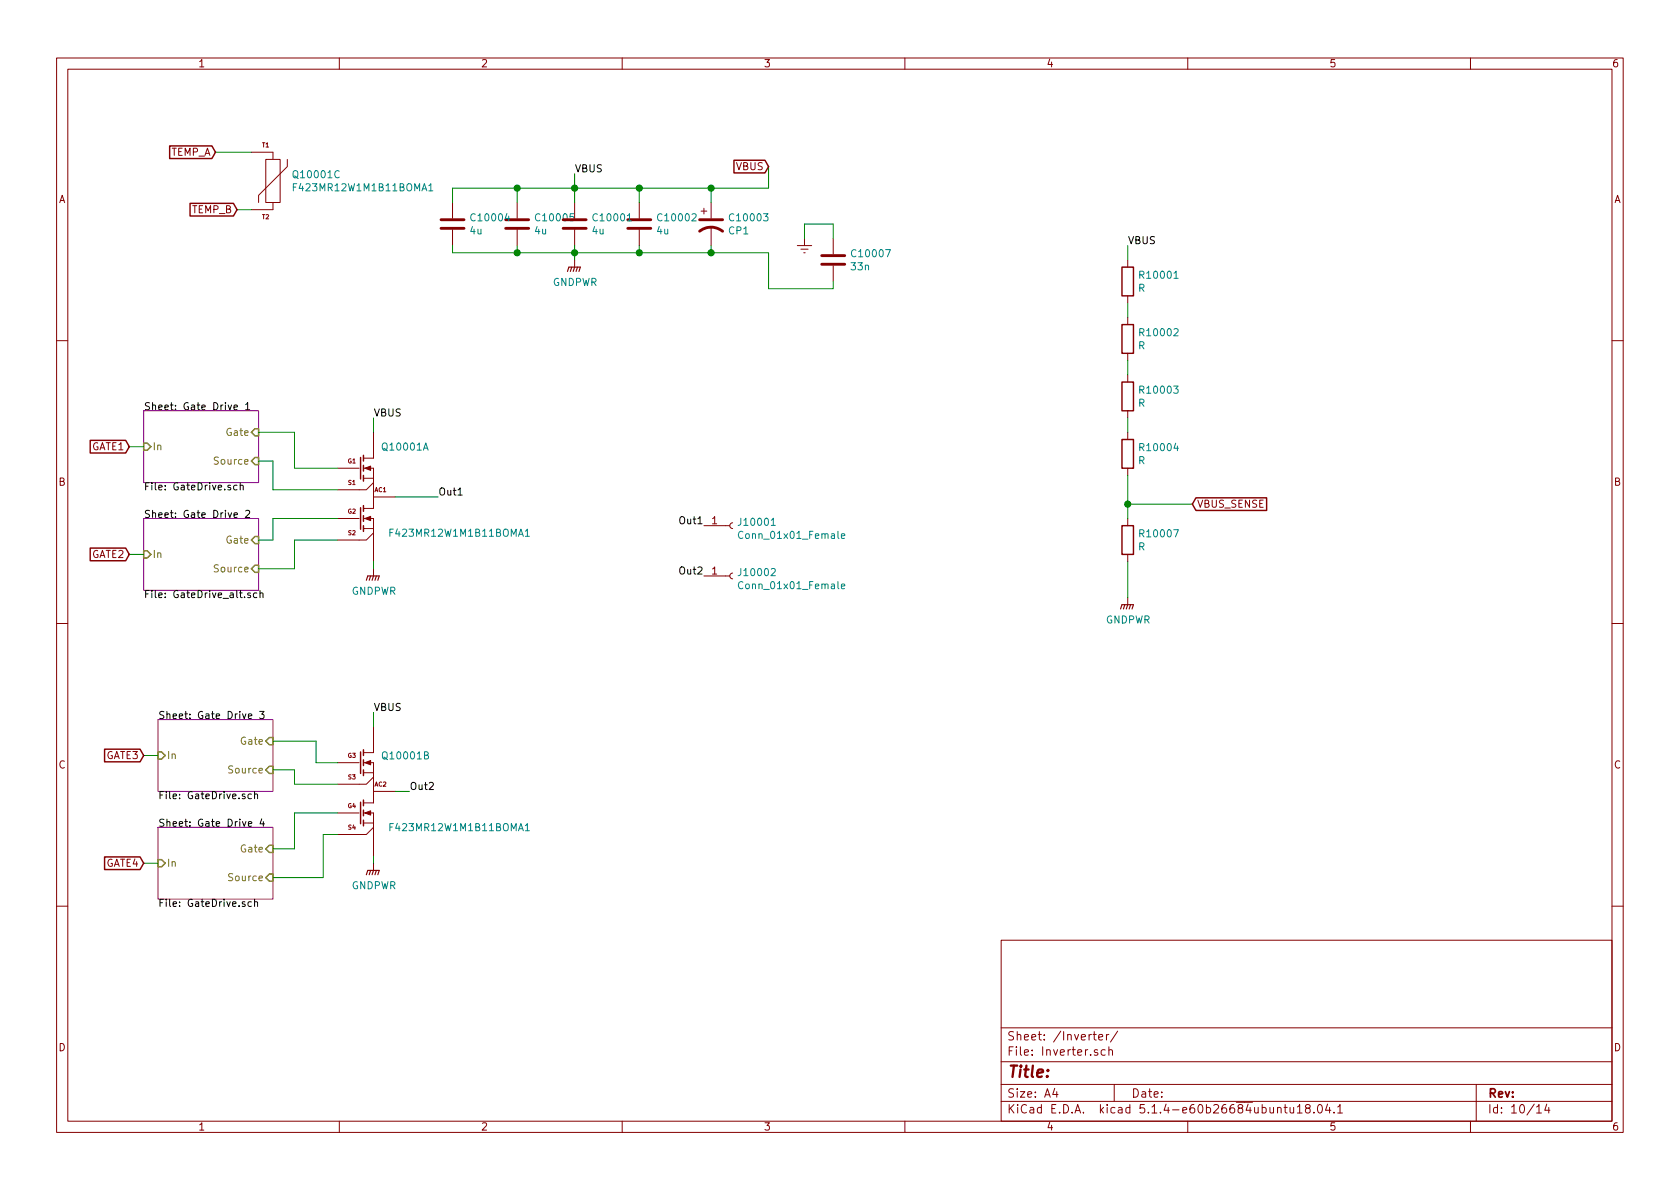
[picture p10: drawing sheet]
<svg xmlns="http://www.w3.org/2000/svg" width="297mm" height="210mm" viewBox="0 0 297 210" stroke-linecap="round" stroke-linejoin="round" font-family="sans-serif">
<g fill="none" stroke="#840000" stroke-width=".18">
<path d="M10 10.3h277v189.9h-277zM12 12.2h273v186.1h-273zM60 10.3v1.9M110 10.3v1.9M160 10.3v1.9M210 10.3v1.9M260 10.3v1.9M44.4 26.9h3.9v1.3M47 28.2h2.5v7.6h-2.5zM48.3 35.8v1.3h-3.9M50.8 28.2v1.3l-5.1 5v1.3M80 35.8v2.8"/>
<path d="M91.4 35.8v2.8M101.6 35.8v2.8M113 35.8v2.8M124 37.3h1M124.5 36.8v1M125.7 35.8v2.8M80 40.6v2.8M91.4 40.6v2.8M101.6 40.6v2.8M101.6 46v1.2M113 40.6v2.8M125.7 40.1v3.3"/>
<path d="M141 43.4h2.5M141.6 44.1h1.3M142.1 44.7h.3M142.2 42.2v1.2M147.3 42.2v2.8M147.3 47v2.8M199.4 46v1.2M199.4 52.3v1.3M199.4 56.1v1.3M10 60.2h2M66 76.4v4.6h-1.7M199.4 62.5v1.2"/>
<path d="M199.4 66.3v1.3M199.4 72.6v1.3M199.4 76.4v1.3M285 60.2h2M59.7 91.7h3.8M59.7 82.8h3.8M64.3 82.8h1.7v7.1h-1.7M64.3 91.7h1.7v7.6M64.3 93.5h1.7M64.3 84.6h1.7M66 94.2l-1.2 1.3h-5.1M66 85.3l-1.2 1.3h-5.1"/>
<path d="M66 87.9h3.8M124.5 93h4.5M129.5 92.5l-.3 .1-.2 .3 .1 .4 .4 .2M199.4 82.8v1.3M199.4 91.7v1.3M199.4 98v1.3M10 110.3h2M66 100.6v1.2M124.5 101.8h4.5M129.5 101.3l-.3 .1-.2 .4 .1 .4 .4 .2M199.4 105.7v1.2M285 110.3h2"/>
<path d="M59.7 134.9h3.8M64.3 134.9h1.7v7.1h-1.7M64.3 136.6h1.7M66 137.4l-1.2 1.3h-5.1M66 128.5v4.6h-1.7M66 139.9h3.8M59.7 143.8h3.8M64.3 143.8h1.7v7.6M64.3 145.5h1.7M66 146.3l-1.2 1.3h-5.1M66 152.6v1.3M10 160.2h2"/>
<path d="M177 166.3h108v32h-108zM285 160.2h2M60 198.3v1.9M110 198.3v1.9M160 198.3v1.9M177 194.8h108M177 191.8h108M177 187.8h108M177 181.8h108M186.5 192.5l-.4 1h1M186.8 193v1M193.3 182.9h.5"/>
<path d="M193.5 182.4v1.3l.3 .2M194.1 185.7a.37 .37 0 0 0-.6 .1v.2l.6 .2v.1l-.2 .3-.4-.1M194.3 183.4l.7-.1-.1-.3-.4-.1-.2 .2v.7h.6M195.4 185.7l-.4-.1-.3 .3 .1 .6 .2 .1 .4-.1M195.6 182.9v1M196.1 185.7a.37 .37 0 0 1 .6 .1v.8M196.1 182.9l-.3 .1-.2 .2M196.1 185.1v1.5M197 191.8v3M197.6 182.3l-1.3 2M210 198.3v1.9M225.9 196l.2-.2 .3 .1 .1 .9"/>
<path d="M227 195.8h.6M227.2 195.3v1.3l.4 .2M228.1 195.8l.1 .9 .3 .1 .2-.1M228.7 195.8v1M229.4 195.8l.4-.5v1.5M229.4 196.8h.8M231.1 196l-.3-.3 .1-.3a.48 .48 0 0 1 .7 .1l-.1 .4a.52 .52 0 0 0-.6 .2 .52 .52 0 0 0 0 .6l.5 .1 .2-.1v-.4l-.2-.3M232.3 196.7v.1M233.1 195.4l.2-.1a.8 .8 0 0 1 .5 .8 .8 .8 0 0 1-.5 .7 1 1 0 0 1-.2-1.4zM234.7 195.2l-.3 1.1h.9M235.1 195.8v1M235.9 196.7v.1"/>
<path d="M236.5 195.8l.4-.5v1.5M236.5 196.8h.9M260 198.3v1.9M261 191.8v6.5M271.7 195.8l.4-.5v1.5M271.7 196.8h.8M273.5 195.2l-.4 1.1h.9M273.8 195.8v1"/>
</g>
<path d="M25.4 72.6h20.3v12.7h-20.3zM25.4 91.7h20.3v12.7h-20.3zM27.9 127.2h20.4v12.7h-20.4zM27.9 146.3h20.4v12.7h-20.4z" fill="none" stroke="#840084" stroke-width=".18"/>
<g fill="none" stroke="#000" stroke-width=".18">
<path d="M41.4 72l.6-.1-.1-.2-.3-.1-.2 .2v.6h.5M43.4 71.5l.4-.3v1.3M43.4 72.5h.7M41.4 91.1l.6-.1-.1-.3h-.3l-.2 .2v.6h.5M41.9 85.8h-.3l-.3 .2 .1 .6h.5M42.5 85.9l.1-.1h.4v.8M42.5 85.4v1.2M43.4 90.4l.5-.2 .2 .4v.2l-.7 .7h.7M81 87.5h.7M44.3 104.9l-.3-.1-.2 .2v.2l.5 .1v.3h-.5M45.4 104.9l-.3-.1-.3 .3 .1 .5h.5M46 105l.2-.2 .3 .1v.8"/>
<path d="M46 104.4v1.3M43.9 126.6l.6-.1-.1-.2-.3-.1-.2 .2 .1 .6h.4M45 140v1.2M45.9 125.8h.8l-.4 .5 .3 .1v.5l-.1 .2-.6-.2M43.9 145.7l.6-.1-.1-.3h-.3l-.2 .2 .1 .6h.4M44.4 140.5l-.3-.1-.3 .2 .2 .6h.4M44.4 159.5h-.3l-.3 .2 .2 .5h.4M45 140.5l.2-.1 .3 .1v.7M45 159.6l.2-.1h.3v.8M45 159v1.3M46.3 144.8l-.3 .9h.8M46.6 145.3v.8"/>
</g>
<path d="M25.4 78.4h.6l.7 .6-.7 .6h-.6zM44.4 76.4l.7-.6h.6v1.3h-.6zM25.4 97.4h.6l.7 .6-.7 .7h-.6zM44.4 81.5l.7-.6h.6v1.3h-.6zM45.1 94.9h.6v1.2h-.6l-.7-.6zM45.1 99.9h.6v1.3h-.6l-.7-.6zM27.9 133h.7l.6 .6-.6 .6h-.7zM47.6 130.4h.7v1.3h-.7l-.6-.6zM47.6 135.5h.7v1.3h-.7l-.6-.7zM27.9 152h.7l.6 .6-.6 .7h-.7zM47 155.2l.6-.6h.7v1.2h-.7zM47.6 149.5h.7v1.2h-.7l-.6-.6z" fill="none" stroke="#848400" stroke-width=".25"/>
<g fill="none" stroke="#840000" stroke-width=".2">
<path d="M100.3 48l.3-.8h2l-.2 .8M101.1 47.2l-.3 .8M101.6 47.2l-.3 .8M102.1 47.2l-.2 .8M64.8 102.6l.2-.8h2.1l-.3 .8M65.5 101.8l-.2 .8M66 101.8l-.2 .8M66.5 101.8l-.2 .8M198.1 107.7l.3-.8h2l-.2 .8M198.9 106.9l-.3 .8M199.4 106.9l-.3 .8M199.9 106.9l-.3 .8"/>
<path d="M64.8 154.7l.2-.8h2.1l-.3 .8M65.5 153.9l-.2 .8M66 153.9l-.2 .8M66.5 153.9l-.2 .8"/>
</g>
<path d="M78 38.9h4M89.4 38.9h4.1M99.6 38.9h4M111 38.9h4.1M123.7 38.9h4.1M78 40.4h4M89.4 40.4h4.1M99.6 40.4h4M111 40.4h4.1M123.7 40.9a3.3 3.3 0 0 1 4.1 0M145.3 46.7h4.1M145.3 45.2h4.1" fill="none" stroke="#840000" stroke-width=".51"/>
<g fill="none" stroke="#840000" stroke-width=".25">
<path d="M30 25.8h7.5l.6 1.1-.6 1.1h-7.5zM33.6 36h7.7l.6 1.1-.6 1.1h-7.7zM129.8 28.3h5.5l.6 1.2-.6 1.1h-5.5zM198.4 47.2h2v5.1h-2zM198.4 57.4h2v5.1h-2zM16 77.9h6.2l.7 1.1-.7 1.1h-6.2zM198.4 67.6h2v5h-2zM198.4 77.7h2v5.1h-2zM16 96.9h6.2l.7 1.1-.7 1.2h-6.2zM63.8 89.8v3.8M63.8 80.9v3.8M64.3 80.5v1"/>
<path d="M64.3 82.3v1M64.3 84.1v1M64.3 89.4v1M64.3 91.2v1M64.3 93v1M198.4 93h2v5h-2zM211.5 88h12.5v2.3h-12.5l-.7-1.2zM18.5 132.5h6.3l.6 1.1-.6 1.1h-6.3zM63.8 133v3.8M64.3 132.6v1M64.3 134.4v1M64.3 136.1v1.1"/>
<path d="M18.5 151.5h6.3l.6 1.1-.6 1.2h-6.3zM63.8 141.9v3.8M64.3 141.5v1M64.3 143.3v1M64.3 145v1"/>
</g>
<g fill="none" stroke="#008484" stroke-width=".18">
<path d="M51.9 33.1h.4M52.5 32.5h-.6v1.3M75.8 32.8l.4-.3v1.3M75.8 33.8h.7M110.9 39.1h.8M207.6 49.2h.7M68.9 94.2h.5M69.5 93.6h-.6v1.2M92.9 93.9l.3-.3v1.2M92.9 94.8h.7M131.3 94.1a.6 .6 0 0 0-.8 .4 .6 .6 0 0 0 .6 .7l.2-.1M136.4 92.9h.7"/>
<path d="M148.8 94.8l.6-.1-.1-.3h-.4l-.1 .2v.6h.5M131.3 103a.6 .6 0 0 0-.8 .4 .6 .6 0 0 0 .6 .7l.2-.1M148.8 103.7l.6-.1-.1-.3h-.4l-.1 .1v.7h.5M68.9 146.2h.5M69.5 145.6h-.6v1.3M92.9 146l.3-.4v1.3M92.9 146.9h.7"/>
</g>
<g fill="#840000" stroke="#840000" stroke-width=".18">
<path d="M64.5 143.8l1-.4v.7z"/>
<path d="M64.5 134.9l1-.4v.7z"/>
<path d="M64.5 91.7l1-.4v.8z"/>
<path d="M64.5 82.8l1-.4v.8z"/>
</g>
<g fill="none" stroke="#008400" stroke-width=".18">
<path d="M38.1 26.9h6.3M41.9 37.1h2.5M91.4 33.3v2.5M101.6 30.7v5.1M113 33.3v2.5M125.7 33.3v2.5M135.9 29.5v3.8h-55.9v2.5M80 43.4v1.3h55.9v6.3h11.4v-1.2M91.4 43.4v1.3M101.6 43.4v2.6M113 43.4v1.3M125.7 43.4v1.3"/>
<path d="M142.2 42.2v-2.6h5.1v2.6M199.4 43.4v2.6M199.4 53.6v2.5M22.9 79h2.5M45.7 76.4h6.4v6.4h7.6M66 73.9v2.5M199.4 63.7v2.6M199.4 73.9v2.5M22.9 98h2.5M45.7 81.5h2.6v5.1h11.4M59.7 91.7h-11.4v3.8h-2.6M59.7 95.5h-7.6v5.1h-6.4"/>
<path d="M66 99.3v1.3M69.8 87.9h7.7M199.4 84.1v7.6M199.4 99.3v6.4M199.4 89.1h11.4M25.4 133.6h2.5M48.3 136.1h3.8v2.6h7.6M48.3 131.1h7.6v3.8h3.8M66 126v2.5M69.8 139.9h2.6M25.4 152.6h2.5M59.7 143.8h-7.6v6.3h-3.8"/>
<path d="M59.7 147.6h-2.6v7.6h-8.8M66 151.4v1.2"/>
</g>
<g fill="#008400" stroke="#008400" stroke-width=".25">
<circle cx="101.6" cy="44.7" r=".51"/>
<circle cx="113" cy="44.7" r=".51"/>
<circle cx="113" cy="33.3" r=".51"/>
<circle cx="101.6" cy="33.3" r=".51"/>
<circle cx="199.4" cy="89.1" r=".51"/>
<circle cx="91.4" cy="33.3" r=".51"/>
<circle cx="91.4" cy="44.7" r=".51"/>
<circle cx="125.7" cy="33.3" r=".51"/>
<circle cx="125.7" cy="44.7" r=".51"/>
</g>
<text font-size="2.8" fill="#840000" x="178" y="190.5">Title:</text>
<g font-size="2.1" fill="#840000">
<text x="178" y="184">Sheet: /Inverter/</text>
<text x="178" y="186.7">File: Inverter.sch</text>
<text x="178" y="196.9">KiCad E.D.A. kicad 5.1.4-e60b26684ubuntu18.04.1</text>
<text x="178" y="194.1">Size: A4</text>
<text x="200" y="194.1">Date:</text>
<text x="263" y="194.1">Rev:</text>
<text x="263" y="196.9">Id: 10/14</text>
</g>
<g font-size="1.8" fill="#840000">
<text x="35" y="11.9">1</text>
<text x="85" y="11.9">2</text>
<text x="135" y="11.9">3</text>
<text x="185" y="11.9">4</text>
<text x="235" y="11.9">5</text>
<text x="285" y="11.9">6</text>
<text x="30.1" y="27.6">TEMP_A</text>
<text x="10.4" y="35.9">A</text>
<text x="130.2" y="30.1">VBUS</text>
<text x="285.4" y="35.9">A</text>
<text x="34" y="37.7">TEMP_B</text>
<text x="16.2" y="79.6">GATE1</text>
<text x="10.4" y="85.9">B</text>
<text x="211.6" y="89.8">VBUS_SENSE</text>
<text x="285.4" y="85.9">B</text>
<text x="125.9" y="92.7">1</text>
<text x="16.2" y="98.7">GATE2</text>
<text x="125.9" y="101.6">1</text>
<text x="10.4" y="135.9">C</text>
<text x="18.7" y="134.2">GATE3</text>
<text x="285.4" y="135.9">C</text>
<text x="18.7" y="153.3">GATE4</text>
<text x="10.4" y="185.9">D</text>
<text x="285.4" y="185.9">D</text>
<text x="35" y="199.9">1</text>
<text x="85" y="199.9">2</text>
<text x="135" y="199.9">3</text>
<text x="185" y="199.9">4</text>
<text x="235" y="199.9">5</text>
<text x="285" y="199.9">6</text>
</g>
<g font-size="1.8" fill="#008484">
<text x="52.1" y="31.5">Q10001C</text>
<text x="52.5" y="33.8">F423MR12W1M1B11BOMA1</text>
<text x="83.2" y="41.4">4u</text>
<text x="83.6" y="39.1">C10004</text>
<text x="94.6" y="41.4">4u</text>
<text x="95" y="39.1">C10005</text>
<text x="104.7" y="41.4">4u</text>
<text x="105.2" y="39.1">C10001</text>
<text x="116.2" y="41.4">4u</text>
<text x="116.6" y="39.1">C10002</text>
<text x="128.9" y="41.4">CP1</text>
<text x="129.3" y="39.1">C10003</text>
<text x="150.6" y="47.8">33n</text>
<text x="150.9" y="45.5">C10007</text>
<text x="97.7" y="50.6">GNDPWR</text>
<text x="201.2" y="51.6">R</text>
<text x="201.8" y="49.3">R10001</text>
<text x="201.8" y="59.5">R10002</text>
<text x="201.2" y="61.8">R</text>
<text x="201.2" y="71.9">R</text>
<text x="201.8" y="69.6">R10003</text>
<text x="67.8" y="79.7">Q10001A</text>
<text x="201.2" y="82.1">R</text>
<text x="201.8" y="79.8">R10004</text>
<text x="69.5" y="94.9">F423MR12W1M1B11BOMA1</text>
<text x="130.9" y="93">J10001</text>
<text x="131.2" y="95.3">Conn_01x01_Female</text>
<text x="201.8" y="95">R10007</text>
<text x="130.9" y="101.9">J10002</text>
<text x="201.2" y="97.3">R</text>
<text x="62.1" y="105.2">GNDPWR</text>
<text x="131.2" y="104.2">Conn_01x01_Female</text>
<text x="195.5" y="110.3">GNDPWR</text>
<text x="67.9" y="134.3">Q10001B</text>
<text x="69.5" y="147">F423MR12W1M1B11BOMA1</text>
<text x="62.1" y="157.2">GNDPWR</text>
</g>
<g font-size="1.8">
<text x="101.6" y="30.5">VBUS</text>
<text x="199.4" y="43.2">VBUS</text>
<text x="25.4" y="72.5">Sheet: Gate Drive 1</text>
<text x="66" y="73.7">VBUS</text>
<text x="25.4" y="86.7">File: GateDrive.sch</text>
<text x="77.5" y="87.6">Out1</text>
<text x="25.4" y="91.6">Sheet: Gate Drive 2</text>
<text x="120.4" y="92.7">Out1</text>
<text x="120.4" y="101.6">Out2</text>
<text x="25.4" y="105.8">File: GateDrive_alt.sch</text>
<text x="66" y="125.7">VBUS</text>
<text x="27.9" y="127.1">Sheet: Gate Drive 3</text>
<text x="27.9" y="141.3">File: GateDrive.sch</text>
<text x="72.4" y="139.7">Out2</text>
<text x="27.9" y="146.2">Sheet: Gate Drive 4</text>
<text x="27.9" y="160.4">File: GateDrive.sch</text>
</g>
<g font-size="1.8" fill="#848400">
<text x="40.3" y="77.1">Gate</text>
<text x="26.9" y="79.6">In</text>
<text x="38.2" y="82.2">Source</text>
<text x="26.9" y="98.7">In</text>
<text x="38.2" y="101.2">Source</text>
<text x="40.3" y="96.1">Gate</text>
<text x="42.8" y="131.7">Gate</text>
<text x="29.5" y="134.2">In</text>
<text x="40.7" y="136.8">Source</text>
<text x="29.5" y="153.3">In</text>
<text x="40.7" y="155.8">Source</text>
<text x="42.8" y="150.7">Gate</text>
</g>
<g font-size="1.1" fill="#840000">
<text x="46.4" y="26.1">T1</text>
<text x="46.4" y="38.8">T2</text>
<text x="61.5" y="81.9">G1</text>
<text x="61.6" y="85.7">S1</text>
<text x="66.2" y="87">AC1</text>
<text x="61.5" y="90.8">G2</text>
<text x="61.6" y="94.6">S2</text>
<text x="61.5" y="134">G3</text>
<text x="61.6" y="137.8">S3</text>
<text x="61.5" y="142.9">G4</text>
<text x="66.2" y="139.1">AC2</text>
<text x="61.6" y="146.7">S4</text>
</g>
</svg>
